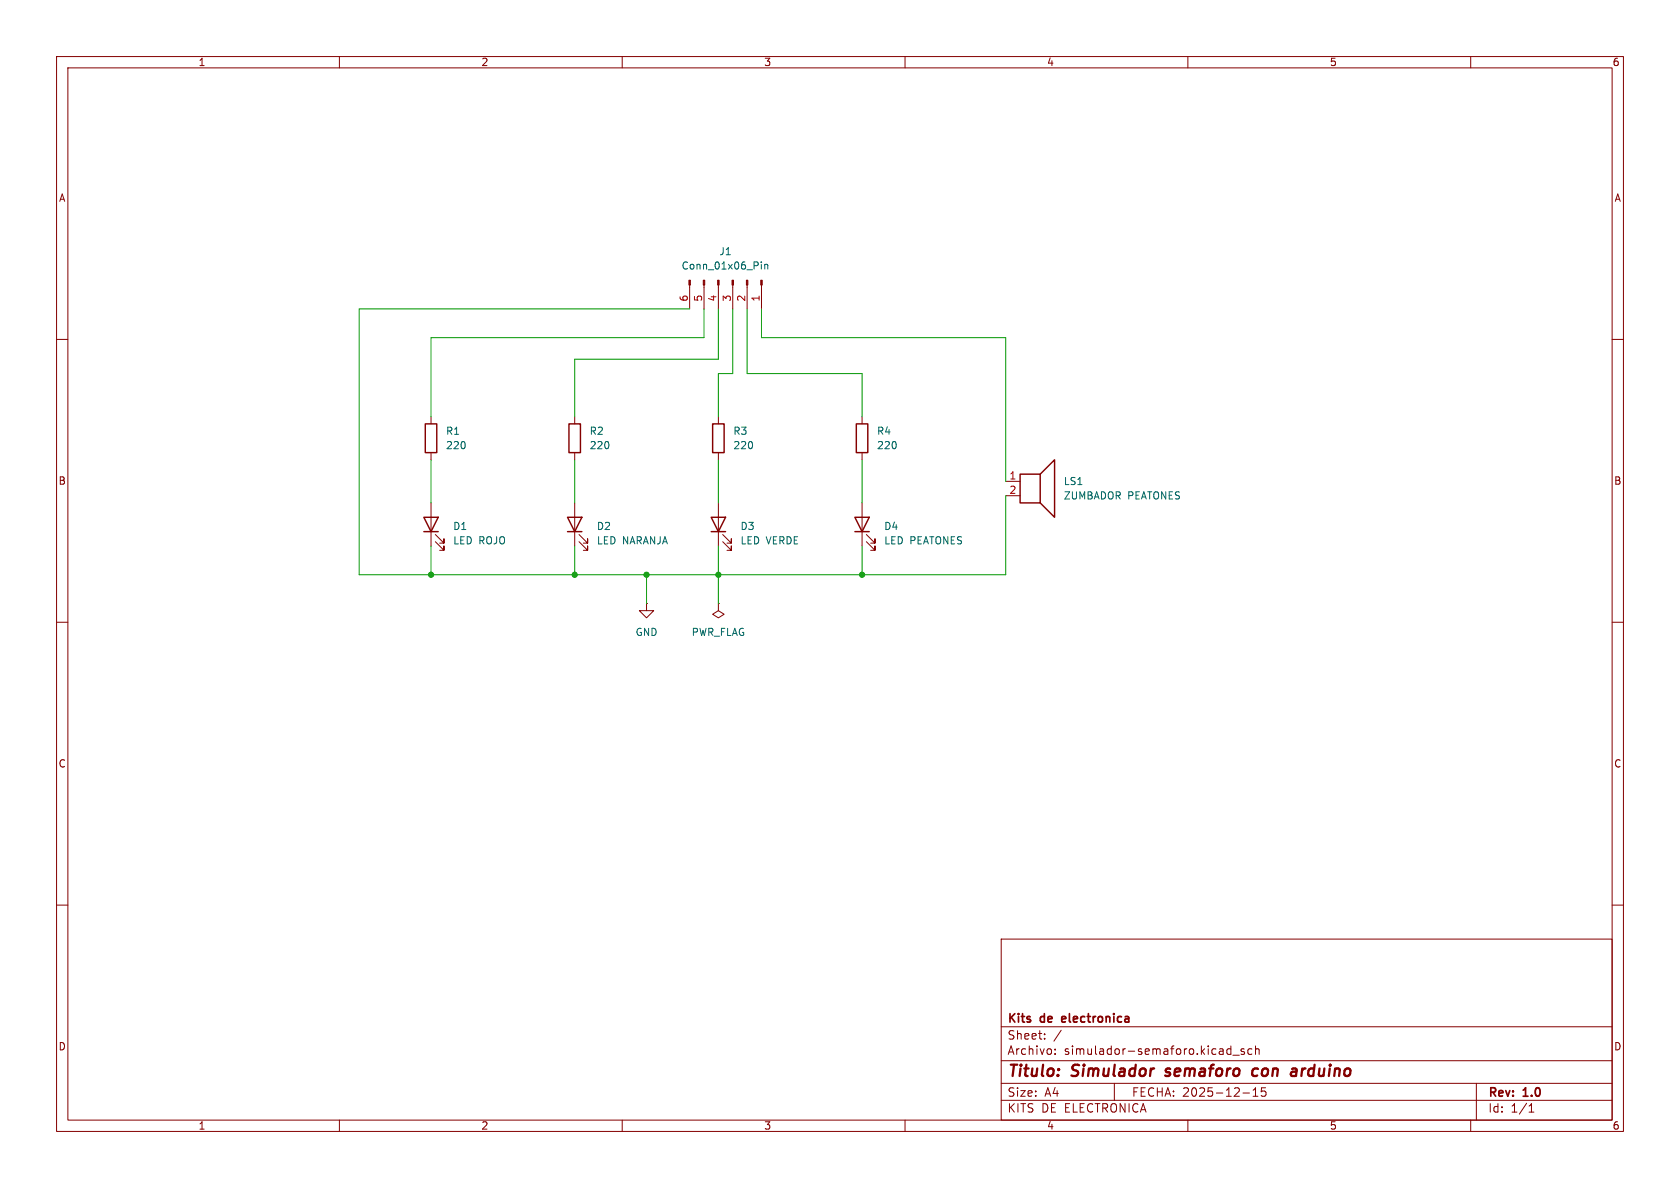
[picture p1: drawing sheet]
<svg xmlns="http://www.w3.org/2000/svg" width="297mm" height="210mm" viewBox="0 0 297 210" stroke-linecap="round" stroke-linejoin="round" font-family="sans-serif">
<g fill="none" stroke="#840000" stroke-width=".18">
<path d="M10 10h277v190h-277zM12 12h273v186h-273zM60 10v2M110 10v2M160 10v2M210 10v2M260 10v2M121.9 50.4v4.2M124.5 50.4v4.2M127 50.4v4.2M129.5 50.4v4.2M132.1 50.4v4.2"/>
<path d="M134.6 50.4v4.2M10 60h2M76.2 73.7v1.2M101.6 73.7v1.2M127 73.7v1.2M152.4 73.7v1.2M285 60h2M76.2 80v1.3M76.2 88.9v7.6M77 95.8l1.5 1.5v-.8v.8h-.8M77 94.5l1.5 1.5v-.7v.7h-.8M101.6 80v1.3"/>
<path d="M101.6 88.9v7.6M102.4 95.8l1.5 1.5v-.8v.8h-.8M102.4 94.5l1.5 1.5v-.7v.7h-.8M127 80v1.3M127 88.9v7.6M127.8 95.8l1.5 1.5v-.8v.8h-.8M127.8 94.5l1.5 1.5v-.7v.7h-.8M152.4 80v1.3M152.4 88.9v7.6M153.2 95.8l1.5 1.5v-.8v.8h-.8M153.2 94.5l1.5 1.5v-.7v.7h-.8M177.8 85.1h2.5"/>
<path d="M177.8 87.6h2.5M10 110h2M114.3 106.7v1.3h1.3l-1.3 1.2-1.3-1.2h1.3M114.3 106.7h.1M127 106.7v1.3l1 .6-1 .6-1-.6 1-.6M127 106.7h.1M285 110h2M10 160h2M177 166h108v32h-108zM285 160h2M60 198v2M110 198v2"/>
<path d="M160 198v2M177 194.5h108M177 191.5h108M177 187.5h108M177 181.5h108M184.7 183.6v.1M184.7 182.8v.1M186.5 186.3v.1M186.5 185.5v.1M187.6 182.1l-1.3 2M197 191.5v3M210 198v2"/>
<path d="M217 186.3l.2 .1 .4-.1M217.6 184.9v1.5M217.6 185.5l-.4-.1-.2 .1M218 186.5h1.1M219.7 193.2h1.2M220 185.5l-.4-.1-.2 .2 .1 .2 .5 .2v.3h-.6M221.3 185.5l-.4-.1-.3 .3v.4l.1 .2h.6M221.5 193.8h.9M221.5 192.7l.5-.4v1.5M222 184.9v1.5M222 185.5l.2-.1 .3 .1 .1 .9M223.7 192.3h-.7v.7l.2-.1h.5l.1 .3-.1 .5-.2 .1-.5-.1"/>
<path d="M260 198v2M261 191.5v6.5M270.3 196.6h.9M270.3 195.5l.4-.4v1.5"/>
</g>
<path d="M206 190.1l.2 .1M206.2 189l-.1 .3 .1 .1M222.4 189a.66 .66 0 0 0-1 .3l-.1 .5 .2 .3 .2 .1 .6-.1M229 188.9l.2 .3-.1 1M229.1 190.1l-.2 .1M229.2 189.4h-.2" fill="none" stroke="#840000" stroke-width=".4"/>
<path d="M187.8 179.8v.8M188.4 180l-.7 .2" fill="none" stroke="#840000" stroke-width=".3"/>
<g fill="none" stroke="#840000" stroke-width=".25">
<path d="M75.2 74.9h2v5.1h-2zM100.6 74.9h2v5.1h-2zM126 74.9h2v5.1h-2zM151.4 74.9h2v5.1h-2zM74.9 91.4h2.6l-1.3 2.6zM74.9 94h2.6M100.3 91.4h2.6l-1.3 2.6zM100.3 94h2.6M125.7 91.4h2.6l-1.3 2.6zM125.7 94h2.6M151.1 91.4h2.6l-1.3 2.6zM151.1 94h2.6"/>
<path d="M180.3 83.8h3.6v5.1h-3.6zM183.9 83.8l2.5-2.5v10.1l-2.5-2.5"/>
</g>
<g fill="#840000" stroke="#840000" stroke-width=".18">
<path d="M134.5 49.5h.2v.9h-.2z"/>
<path d="M132 49.5h.2v.9h-.2z"/>
<path d="M129.4 49.5h.3v.9h-.3z"/>
<path d="M126.9 49.5h.2v.9h-.2z"/>
<path d="M124.3 49.5h.3v.9h-.3z"/>
<path d="M121.8 49.5h.2v.9h-.2z"/>
</g>
<path d="M134.6 46.3v.1M134.6 46.7v.9M135.2 46.7v.9M135.2 46.8l.2-.1 .3 .1v.8" fill="none" stroke="#006464" stroke-width=".18"/>
<g fill="none" stroke="#009600" stroke-width=".18">
<path d="M121.9 54.6h-58.4v47h114.3v-14M124.5 54.6v5.1h-48.3v14M127 54.6v8.9h-25.4v10.2M129.5 54.6v11.4h-2.5v7.7M132.1 54.6v11.4h20.3v7.7M134.6 54.6v5.1h43.2v25.4M76.2 81.3v7.6M76.2 96.5v5.1M101.6 81.3v7.6M101.6 96.5v5.1M127 81.3v7.6M127 96.5v10.2"/>
<path d="M152.4 81.3v7.6M152.4 96.5v5.1M114.3 101.6v5.1"/>
</g>
<g fill="#009600" stroke="#009600" stroke-width=".18">
<circle cx="114.3" cy="101.6" r=".46"/>
<circle cx="101.6" cy="101.6" r=".46"/>
<circle cx="76.2" cy="101.6" r=".46"/>
<circle cx="127" cy="101.6" r=".46"/>
<circle cx="152.4" cy="101.6" r=".46"/>
</g>
<g font-size="2.8" fill="#840000">
<text x="178" y="190.9">Titulo:</text>
<text x="189.6" y="190.9">Simulador</text>
<text x="206.9" y="190.9">semaforo</text>
<text x="223.1" y="190.9">con</text>
<text x="230.7" y="190.9">arduino</text>
</g>
<g font-size="2.1" fill="#840000">
<text x="178" y="184">Sheet:</text>
<text x="178" y="181.2">Kits</text>
<text x="184" y="181.2">de</text>
<text x="188.4" y="181.2">electronica</text>
<text x="178" y="186.7">Archivo:</text>
<text x="188.1" y="186.7">simulador-semaforo.kicad_sch</text>
<text x="178" y="196.9">KITS DE ELECTRONICA</text>
<text x="178" y="194.1">Size:</text>
<text x="184.7" y="194.1">A4</text>
<text x="200" y="194.1">FECHA: 2025-12-15</text>
<text x="263" y="194.3">Rev:</text>
<text x="263" y="196.9">Id:</text>
<text x="267.1" y="196.9">1/1</text>
<text x="269.4" y="194.3">1.0</text>
</g>
<g font-size="1.8" fill="#840000">
<text x="35" y="11.9">1</text>
<text x="85" y="11.9">2</text>
<text x="135" y="11.9">3</text>
<text x="185" y="11.9">4</text>
<text x="235" y="11.9">5</text>
<text x="285" y="11.9">6</text>
<text x="10.3" y="35.9">A</text>
<text x="285.3" y="35.9">A</text>
<text x="10.3" y="85.9">B</text>
<text x="285.3" y="85.9">B</text>
<text x="10.3" y="135.9">C</text>
<text x="285.3" y="135.9">C</text>
<text x="10.3" y="185.9">D</text>
<text x="285.3" y="185.9">D</text>
<text x="35" y="199.9">1</text>
<text x="85" y="199.9">2</text>
<text x="135" y="199.9">3</text>
<text x="185" y="199.9">4</text>
<text x="235" y="199.9">5</text>
<text x="285" y="199.9">6</text>
</g>
<g font-size="1.8" fill="#006464">
<text x="120.4" y="47.9">Conn_01x06_Pin</text>
<text x="127.1" y="45.3">J1</text>
<text x="78.7" y="77.1">R1</text>
<text x="104.1" y="77.1">R2</text>
<text x="129.5" y="77.1">R3</text>
<text x="154.9" y="77.1">R4</text>
<text x="78.7" y="79.6">220</text>
<text x="104.1" y="79.6">220</text>
<text x="129.5" y="79.6">220</text>
<text x="154.9" y="79.6">220</text>
<text x="188" y="86">LS1</text>
<text x="188" y="88.5">ZUMBADOR</text>
<text x="199.4" y="88.5">PEATONES</text>
<text x="80" y="93.9">D1</text>
<text x="105.4" y="93.9">D2</text>
<text x="130.8" y="93.9">D3</text>
<text x="156.2" y="93.9">D4</text>
<text x="80" y="96.4">LED ROJO</text>
<text x="105.4" y="96.4">LED NARANJA</text>
<text x="130.8" y="96.4">LED VERDE</text>
<text x="156.2" y="96.4">LED PEATONES</text>
<text x="112.3" y="112.6">GND</text>
<text x="122.2" y="112.6">PWR_FLAG</text>
</g>
<g font-size="1.8" fill="#a90000">
<text x="121.7" y="53.4" transform="rotate(-90 121.7 53.4)">6</text>
<text x="124.2" y="53.4" transform="rotate(-90 124.2 53.4)">5</text>
<text x="126.7" y="53.4" transform="rotate(-90 126.7 53.4)">4</text>
<text x="129.3" y="53.4" transform="rotate(-90 129.3 53.4)">3</text>
<text x="131.8" y="53.4" transform="rotate(-90 131.8 53.4)">2</text>
<text x="134.4" y="53.4" transform="rotate(-90 134.4 53.4)">1</text>
<text x="178.4" y="84.8">1</text>
<text x="178.4" y="87.4">2</text>
</g>
</svg>
